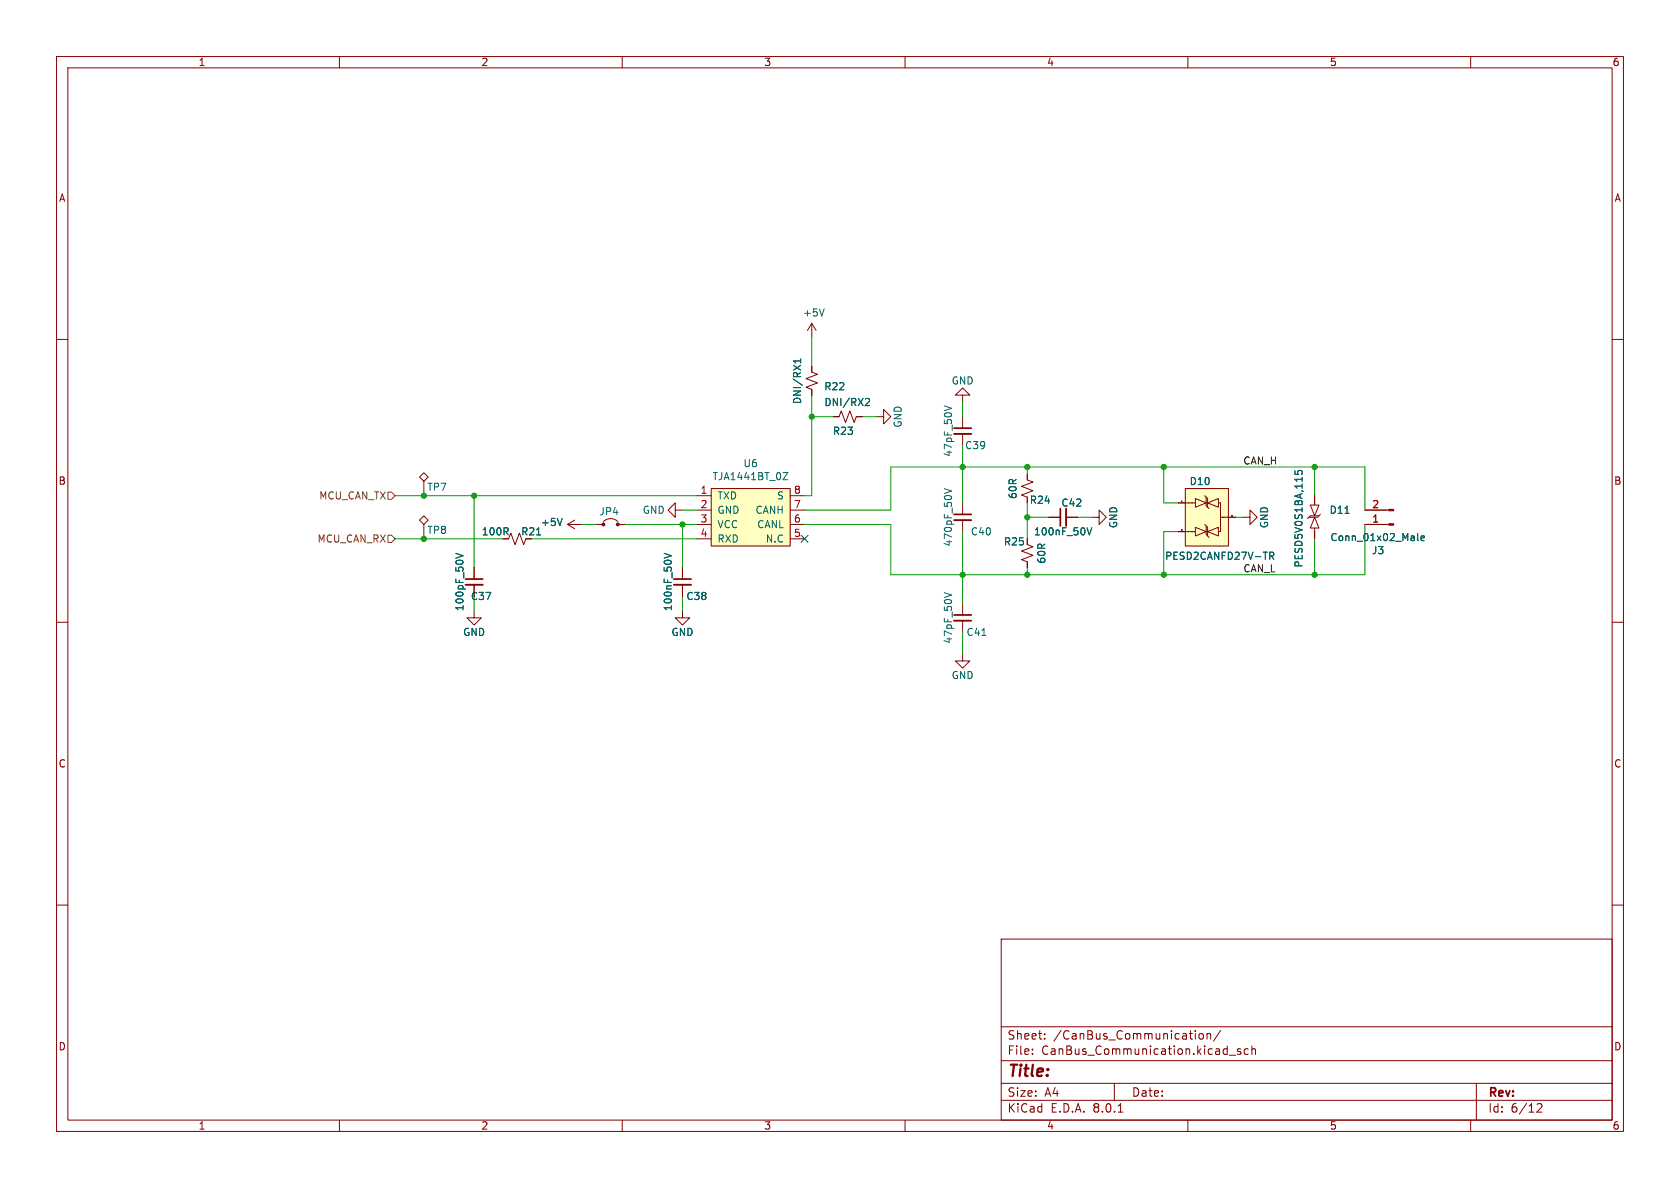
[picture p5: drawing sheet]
<svg xmlns="http://www.w3.org/2000/svg" width="297mm" height="210mm" viewBox="0 0 297 210" stroke-linecap="round" stroke-linejoin="round" font-family="sans-serif">
<g fill="none" stroke="#840000" stroke-width=".18">
<path d="M10 10h277v190h-277zM12 12h273v186h-273zM60 10v2M110 10v2M160 10v2M210 10v2M260 10v2M10 60h2M285 60h2M170.2 88.9v2M170.2 91.9v2.1M10 110h2"/>
<path d="M170.2 115.6v1.2h-1.3l1.3 1.3 1.2-1.3h-1.2M285 110h2M10 160h2M285 160h2M177 166h108v32h-108zM60 198v2M110 198v2M160 198v2M177 194.5h108M177 191.5h108M177 187.5h108M177 181.5h108"/>
<path d="M182.5 186.3v.1M182.5 185.5v.1M184.7 183.6v.1M184.7 182.8v.1M197 191.5v3M197.7 196.6h.8M210 198v2M211.3 182.2v.1M211.3 182.7v1M212 182.8l.2-.1 .5 .1v.6l-.1 .2-.4 .1-.2-.1zM213.4 182.8l.2-.1 .4 .1v.9M213.4 182.7v1"/>
<path d="M215.8 182.1l-1.3 2M217.3 186.5h1.2M219.3 185.5l-.3-.1-.3 .2 .1 .2 .5 .2v.3h-.6M220.7 185.5l-.5-.1-.2 .3v.4l.1 .2h.6M221.3 185.5l.2-.1 .4 .1 .1 .9M221.3 184.9v1.5M260 198v2M261 191.5v6.5M271.7 195.2l.6-.1 .2 .1 .1 .3-.9 1.1h.9"/>
</g>
<path d="M168.7 91.9h3" fill="none" stroke="#840000" stroke-width=".33"/>
<path d="M168.7 90.9h3" fill="none" stroke="#840000" stroke-width=".3"/>
<path d="M166.9 86.4l1.3 .4-1.3 .4" fill="none" stroke="#006464" stroke-width=".18"/>
<path d="M209.5 86.4h7.7v10.1h-7.7z" fill="#ffffc2"/>
<g fill="none" stroke="#840000" stroke-width=".18">
<path d="M181.6 95.3v1l1 .3-2 .8 2 .8-2 .7 1 .4v1M208.3 94h3M208.3 88.9h3M209.5 86.4h7.7v10.1h-7.7zM211.3 93.2l1.9 .8-1.9 .7zM211.3 88.1l1.9 .8-1.9 .8zM213 87.6l.5 .5v1.6M213 92.7l.5 .5v1.5M213.2 93v1.5l.5 .5M213.2 87.9v1.5l.5 .5M213.5 94l1.9-.8v1.5zM213.5 88.9l1.9-.8v1.6z"/>
<path d="M215.4 88.9h.4v5.1h-.4M215.8 91.4h2.6M219.7 91.4h1.3v1.3l1.2-1.3-1.2-1.2v1.2M170.2 106.7v2M170.2 109.7v2.1"/>
</g>
<path d="M208.9 88.6h.1M208.9 93.7h.1M217.8 91.1h.1M217.8 91.2h.1M217.8 91.1v.1" fill="none" stroke="#a90000" stroke-width=".18"/>
<path d="M224.5 98.3l.6-.1 .1-.2-.1-.3-.6-.1v1.3M224.8 98.3l.4 .6M166.9 104.8l1.3 .4M173.6 112.3h.7" fill="none" stroke="#006464" stroke-width=".18"/>
<path d="M168.7 109.7h3" fill="none" stroke="#840000" stroke-width=".33"/>
<path d="M168.7 108.7h3" fill="none" stroke="#840000" stroke-width=".3"/>
<path d="M125.7 86.4h14v10.1h-14z" fill="#ffffc2"/>
<g fill="none" stroke="#840000" stroke-width=".18">
<path d="M143.5 57.2v2.5M143.5 57.2l-.8 1.2M143.5 57.2l.8 1.2M143.5 64.8v1l1 .4-2 .7 2 .8-2 .8 1 .3v1.1M147.3 73.7h1l.4-1.1 .8 2.1 .7-2.1 .8 2.1 .4-1h1M154.9 73.7h1.3v1.2l1.3-1.2-1.3-1.3v1.3M170.2 69.9h-1.3l1.3-1.3 1.2 1.3h-1.2v1.2M170.2 73.7v2M170.2 76.7v2M74.2 91.9l.7-.7 .8 .7-.8 .8zM74.2 84.3l.7-.7 .8 .7-.8 .8zM74.9 85.1v2.5"/>
<path d="M74.9 92.7v2.6M88.9 95.3h1l.4-1.1 .8 2.1 .7-2.1 .8 2.1 .4-1M100.3 92.7h2.6M100.3 92.7l1.3 .8M101.6 91.9l-1.3 .8M105.4 92.7h1.3M106.7 92.2a1.8 1.8 0 0 1 2.5 0M109.2 92.7h1.3M119.4 90.2v1.2l-1.3-1.2 1.3-1.3v1.3h1.2M123.2 87.6h2.5M123.2 90.2h2.5M123.2 92.7h2.5"/>
<path d="M123.2 95.3h2.5M125.7 86.4h14v10.1h-14zM139.7 87.6h2.5M139.7 90.2h2.5M139.7 92.7h2.5M139.7 95.3h2.5M181.6 83.8v1l1 .4-2 .8 2 .7-2 .8 1 .4M181.6 95.3v1M181.6 99.3v1M185.4 91.4h2.1M188.5 91.4h2M193 91.4h1.3v1.3l1.3-1.3-1.3-1.2v1.2"/>
<path d="M208.3 88.9h1.2M208.3 94h1.2M217.2 91.4h1.2M231.6 89.3h1.6l-.8 1.9zM232.4 91.4l.8 1.9h-1.6zM232.4 87.6v1.7M232.4 93.3v2M233.2 91.2h-1.6l-.5 .5M233.4 90.9l-.5 .5h-1.5M241.3 90.2h4.2M241.3 92.7h4.2M83.8 108v1.2h-1.3l1.3 1.3 1.3-1.3h-1.3"/>
<path d="M83.8 100.3v2.1M83.8 103.4v2M120.6 108v1.2h-1.2l1.2 1.3 1.3-1.3h-1.3M120.6 100.3v2.1M120.6 103.4v2"/>
</g>
<g fill="none" stroke="#006464" stroke-width=".18">
<path d="M145.7 54.6l-.4 1.3M141.5 63.4v.8M141.5 63.8h-1.2l.3 .4M153.1 70.5l.4-.1 .2 .4-.8 .9h.8M166.9 71.8l1.3 .4M80.6 97.8l1.3 .4-1.3 .5M94.9 94.6h.7M99.4 91.6l-.4 1.3M117.4 97.8l1.3 .4-1.3 .5M138.4 83.5h.9l-.9 1.3h.9M192.2 93.3l.4 1.3 .4-1.3M224.5 98.3l.6-.1 .1-.2-.1-.3-.6-.1v1.3"/>
<path d="M224.8 98.3l.4 .6M228.9 83.2v.6l.6 .1-.1-.2 .1-.4 .2-.1h.4l.1 .2-.1 .5M237.8 90.7h.7M250.6 94.3v1.1l.2 .2M251.2 95.2l.6-.2v-.2l-.4-.1-.2 .2 .1 .6h.5"/>
</g>
<path d="M168.7 76.7h3M188.5 89.9v3.1M82.3 103.4h3M119.1 103.4h3.1" fill="none" stroke="#840000" stroke-width=".33"/>
<path d="M168.7 75.7h3M187.5 89.9v3.1M82.3 102.4h3M119.1 102.4h3.1" fill="none" stroke="#840000" stroke-width=".3"/>
<g fill="#840000" stroke="#840000" stroke-width=".18">
<path d="M245.5 90h.9v.3h-.9z"/>
<path d="M245.5 92.6h.9v.2h-.9z"/>
<circle cx="106.7" cy="92.7" r=".25"/>
<circle cx="109.2" cy="92.7" r=".25"/>
</g>
<path d="M68.6 87h.6l.6 .6-.6 .7h-.6zM68.6 94.6h.6l.6 .7-.6 .6h-.6z" fill="none" stroke="#725600" stroke-width=".18"/>
<g fill="none" stroke="#009600" stroke-width=".18">
<path d="M143.5 59.7v5.1M143.5 69.9v17.7h-1.3M143.5 73.7h3.8M152.4 73.7h2.5M170.2 71.1v2.6M170.2 78.7v10.2M69.8 87.6h53.4M69.8 95.3h19.1M83.8 87.6v12.7M94 95.3h29.2M102.9 92.7h2.5M110.5 92.7h12.7"/>
<path d="M120.6 92.7v7.6M120.6 90.2h2.6M142.2 90.2h15.3v-7.6h83.8v7.6M142.2 92.7h15.3v8.9h83.8v-8.9M170.2 94v12.7M181.6 91.4h3.8M181.6 82.6v1.2M181.6 88.9v6.4M190.5 91.4h2.5M205.7 82.6v6.3h2.6M208.3 94h-2.6v7.6M218.4 91.4h1.3"/>
<path d="M232.4 82.6v5M232.4 95.3v6.3M83.8 105.4v2.6M120.6 105.4v2.6M170.2 111.8v3.8M181.6 100.3v1.3"/>
</g>
<path d="M141.6 94.6l1.2 1.3M142.8 94.6l-1.2 1.3" fill="none" stroke="#000084" stroke-width=".18"/>
<path d="M208.9 88.6h.1M208.9 93.7h.1M217.8 91.1h.1M217.8 91.2h.1M217.8 91.1v.1" fill="none" stroke="#a90000" stroke-width=".18"/>
<g fill="#009600" stroke="#009600" stroke-width=".18">
<circle cx="181.6" cy="91.4" r=".46"/>
<circle cx="181.6" cy="82.6" r=".46"/>
<circle cx="232.4" cy="101.6" r=".46"/>
<circle cx="205.7" cy="82.6" r=".46"/>
<circle cx="205.7" cy="101.6" r=".46"/>
<circle cx="170.2" cy="101.6" r=".46"/>
<circle cx="181.6" cy="101.6" r=".46"/>
<circle cx="232.4" cy="82.6" r=".46"/>
<circle cx="143.5" cy="73.7" r=".46"/>
<circle cx="120.6" cy="92.7" r=".46"/>
<circle cx="170.2" cy="82.6" r=".46"/>
<circle cx="83.8" cy="87.6" r=".46"/>
<circle cx="74.9" cy="87.6" r=".46"/>
<circle cx="74.9" cy="95.3" r=".46"/>
</g>
<text font-size="2.8" fill="#840000" x="178" y="190.9">Title:</text>
<g font-size="2.1" fill="#840000">
<text x="178" y="184">Sheet:</text>
<text x="186.2" y="184">/CanBus_Communication/</text>
<text x="178" y="186.7">File:</text>
<text x="184.1" y="186.7">CanBus_Communication.kicad_sch</text>
<text x="178" y="196.9">KiCad</text>
<text x="178" y="194.1">Size:</text>
<text x="184.7" y="194.1">A4</text>
<text x="185.7" y="196.9">E.D.A.</text>
<text x="193.3" y="196.9">8.0.1</text>
<text x="200" y="194.1">Date:</text>
<text x="263" y="194.3">Rev:</text>
<text x="263" y="196.9">Id:</text>
<text x="267.1" y="196.9">6/12</text>
</g>
<g font-size="1.8" fill="#840000">
<text x="35" y="11.9">1</text>
<text x="85" y="11.9">2</text>
<text x="135" y="11.9">3</text>
<text x="185" y="11.9">4</text>
<text x="235" y="11.9">5</text>
<text x="285" y="11.9">6</text>
<text x="10.3" y="35.9">A</text>
<text x="285.3" y="35.9">A</text>
<text x="10.3" y="85.9">B</text>
<text x="181.9" y="89.3">R24</text>
<text x="285.3" y="85.9">B</text>
<text x="92" y="94.8">R21</text>
<text x="10.3" y="135.9">C</text>
<text x="285.3" y="135.9">C</text>
<text x="10.3" y="185.9">D</text>
<text x="285.3" y="185.9">D</text>
<text x="35" y="199.9">1</text>
<text x="85" y="199.9">2</text>
<text x="135" y="199.9">3</text>
<text x="185" y="199.9">4</text>
<text x="235" y="199.9">5</text>
<text x="285" y="199.9">6</text>
</g>
<g font-size="1.8" fill="#006464">
<text x="141.9" y="56.2">+5V</text>
<text x="141.8" y="71.5" transform="rotate(-90 141.8 71.5)">DNI/RX1</text>
<text x="145.6" y="69.2">R22</text>
<text x="145.6" y="72">DNI/RX2</text>
<text x="168.1" y="68.2">GND</text>
<text x="147.2" y="77.1">R23</text>
<text x="159.6" y="75.7" transform="rotate(-90 159.6 75.7)">GND</text>
<text x="131.3" y="82.8">U6</text>
<text x="168.5" y="80.9" transform="rotate(-90 168.5 80.9)">47pF_50V</text>
<text x="170.5" y="79.6">C39</text>
<text x="75.4" y="87">TP7</text>
<text x="125.9" y="85.1">TJA1441BT_0Z</text>
<text x="126.7" y="88.5">TXD</text>
<text x="137.3" y="88.5">S</text>
<text x="179.9" y="88.3" transform="rotate(-90 179.9 88.3)">60R</text>
<text x="187.5" y="89.8">C42</text>
<text x="210.2" y="86">D10</text>
<text x="75.4" y="94.6">TP8</text>
<text x="85.1" y="94.8">100R</text>
<text x="95.5" y="93.2">+5V</text>
<text x="105.9" y="91.3">JP4</text>
<text x="113.5" y="91">GND</text>
<text x="126.7" y="91">GND</text>
<text x="126.7" y="93.6">VCC</text>
<text x="133.5" y="91">CANH</text>
<text x="133.8" y="93.6">CANL</text>
<text x="171.5" y="94.8">C40</text>
<text x="182.7" y="94.8">100nF_50V</text>
<text x="197.7" y="93.5" transform="rotate(-90 197.7 93.5)">GND</text>
<text x="224.4" y="93.5" transform="rotate(-90 224.4 93.5)">GND</text>
<text x="235" y="91">D11</text>
<text x="235.1" y="95.9">Conn_01x02_Male</text>
<text x="126.7" y="96.1">RXD</text>
<text x="135.3" y="96.1">N.C</text>
<text x="168.5" y="96.7" transform="rotate(-90 168.5 96.7)">470pF_50V</text>
<text x="177.4" y="96.6">R25</text>
<text x="185" y="99.7" transform="rotate(-90 185 99.7)">60R</text>
<text x="205.9" y="99.2">PESD2CANFD27V-TR</text>
<text x="230.5" y="100.4" transform="rotate(-90 230.5 100.4)">PESD5V0S1BA,115</text>
<text x="242.4" y="98.2">J3</text>
<text x="83.1" y="106.3">C37</text>
<text x="121.2" y="106.3">C38</text>
<text x="81.8" y="112.6">GND</text>
<text x="82.1" y="108.1" transform="rotate(-90 82.1 108.1)">100pF_50V</text>
<text x="118.6" y="112.6">GND</text>
<text x="119" y="108.1" transform="rotate(-90 119 108.1)">100nF_50V</text>
<text x="168.5" y="113.9" transform="rotate(-90 168.5 113.9)">47pF_50V</text>
<text x="170.8" y="112.6">C41</text>
<text x="168.1" y="120.2">GND</text>
</g>
<g font-size="1.8" fill="#0f0f0f">
<text x="219.7" y="82.2">CAN_H</text>
<text x="219.7" y="101.3">CAN_L</text>
</g>
<g font-size="1.8" fill="#725600">
<text x="56.3" y="88.5">MCU_CAN_TX</text>
<text x="56" y="96.1">MCU_CAN_RX</text>
</g>
<g font-size="1.8" fill="#a90000">
<text x="123.8" y="87.4">1</text>
<text x="123.8" y="89.9">2</text>
<text x="140.3" y="89.9">7</text>
<text x="140.3" y="87.4">8</text>
<text x="242.5" y="89.9">2</text>
<text x="123.8" y="92.5">3</text>
<text x="123.8" y="95">4</text>
<text x="140.3" y="95">5</text>
<text x="140.3" y="92.5">6</text>
<text x="242.5" y="92.5">1</text>
</g>
</svg>
